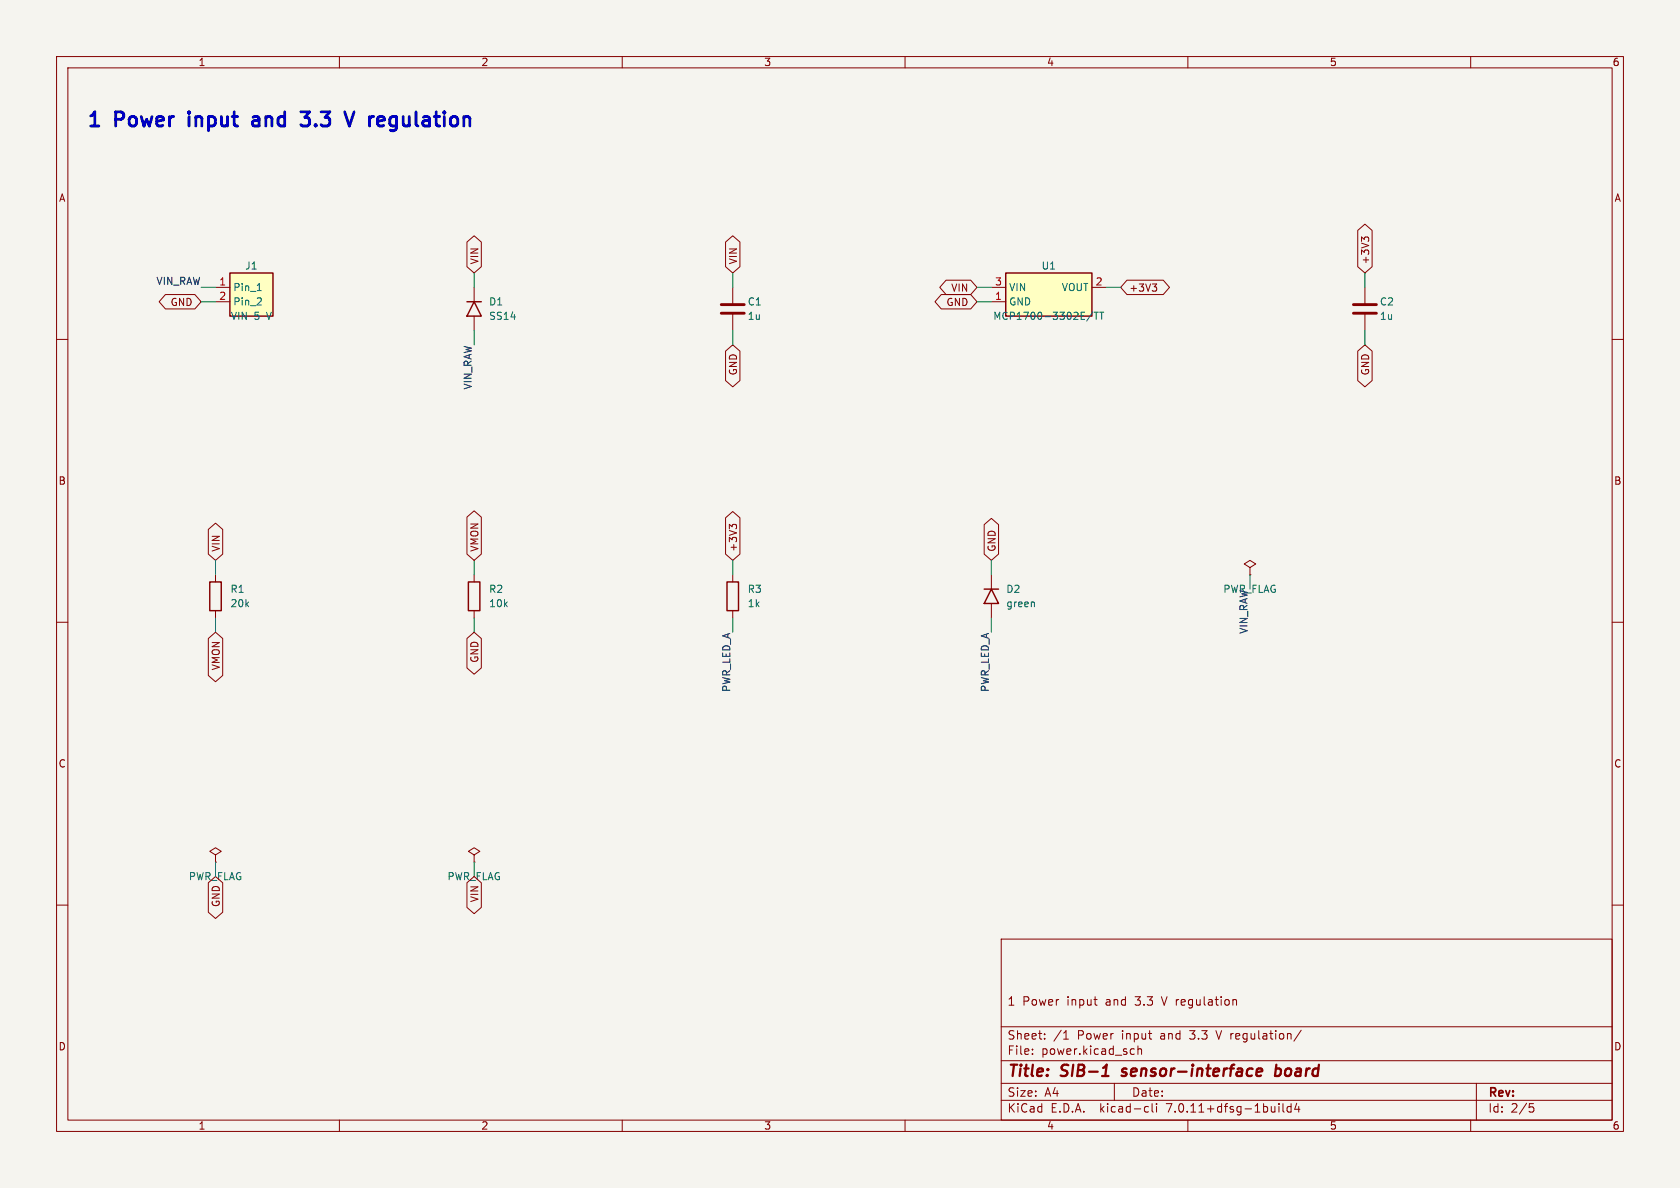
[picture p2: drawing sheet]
<svg xmlns="http://www.w3.org/2000/svg" width="297mm" height="210mm" viewBox="0 0 297 210" stroke-linecap="round" stroke-linejoin="round" font-family="sans-serif">
<path d="M0 0h297v210h-297z" fill="#f5f4ef" stroke="#f5f4ef" stroke-width=".18"/>
<g fill="none" stroke="#840000" stroke-width=".18">
<path d="M10 10h277v190h-277zM12 12h273v186h-273zM60 10v2M110 10v2M160 10v2M210 10v2M260 10v2M10 60h2M29.2 52.1h5.2l1.2 1.2-1.2 1.3h-5.2l-1.1-1.3zM38.1 53.3h2.5M38.1 50.8h2.5M82.5 42.8l1.3-1.1 1.3 1.1v4.3l-1.3 1.2-1.3-1.2z"/>
<path d="M83.8 50.8v2.5M83.8 55.9v2.5M128.3 42.8l1.2-1.1 1.3 1.1v4.3l-1.3 1.2-1.2-1.2zM129.5 50.8v3M129.5 55.4v3M166.4 52.1h5.2l1.1 1.2-1.1 1.3h-5.2l-1.1-1.3zM167.3 49.5h4.3l1.1 1.3-1.1 1.3h-4.3l-1.2-1.3zM175.3 53.3h2.5M175.3 50.8h2.5M193 50.8h2.6M199.2 49.5h6.4l1.2 1.3-1.2 1.3h-6.4l-1.1-1.3zM203.7 50.2h.8l-.4 .5"/>
<path d="M204.2 50.7l.3 .2v.3l-.3 .3M240 40.7l1.3-1.1 1.3 1.1v6.4l-1.3 1.2-1.3-1.2zM241.2 42.3l-.5-.4v.8M241.2 42.1l.2-.2h.3l.3 .2M241.3 50.8v3M241.3 55.4v3M285 60h2M128.3 62.1l1.2-1.1 1.3 1.1v5.2l-1.3 1.1-1.2-1.1zM240 62.1l1.3-1.1 1.3 1.1v5.2l-1.3 1.1-1.3-1.1zM36.8 93.6l1.3-1.1 1.3 1.1v4.3l-1.3 1.2-1.3-1.2zM82.5 91.4l1.3-1.1 1.3 1.1v6.5l-1.3 1.2-1.3-1.2zM128.3 91.5l1.2-1.1 1.3 1.1v6.4l-1.3 1.2-1.2-1.2z"/>
<path d="M129.4 93.1l-.5-.4v.8M129.4 92.9l.3-.2h.3l.2 .2M174 92.7l1.3-1.1 1.2 1.1v5.2l-1.2 1.2-1.3-1.2zM10 110h2M36.8 112.9l1.3-1.1 1.3 1.1v6.5l-1.3 1.1-1.3-1.1zM38.1 101.6v1.3M38.1 108v1.2M82.5 112.9l1.3-1.1 1.3 1.1v5.2l-1.3 1.1-1.3-1.1zM83.8 101.6v1.3M83.8 108v1.2M129.5 101.6v1.3M129.5 108v1.2"/>
<path d="M175.3 101.6v2.5M175.3 106.7v2.5M221 100.3l1-.6-1-.6-1 .6 1 .6v1.3M221 101.6h.1M285 110h2M10 160h2M36.8 156.1l1.3-1.2 1.3 1.2v5.2l-1.3 1.1-1.3-1.1zM38.1 151.1l1-.6-1-.6-1 .6 1 .6v1.3M38.1 152.4h.1M82.5 156.1l1.3-1.2 1.3 1.2v4.3l-1.3 1.1-1.3-1.1zM83.8 151.1l1-.6-1-.6-1 .6 1 .6v1.3M83.8 152.4h.1"/>
<path d="M285 160h2M177 166h108v32h-108zM193.4 176.7h.6M193.8 177.7h.2M218.2 176.7l.3 .1 .1 .1v.8M60 198v2M110 198v2M160 198v2M177 194.5h108M177 191.5h108M177 187.5h108M177 181.5h108"/>
<path d="M182.5 186.3v.1M182.5 185.5v.1M184.7 183.6v.1M184.7 182.8v.1M188 183.7h.9M188.2 182.6l.3-.4v1.5M197 191.5v3M200.1 185.4l.4 .1M200.5 186.3l-.4 .1M201.2 185.5l.2-.1 .3 .1 .1 .9M201.2 184.9v1.5M202.6 195.6l.4 .1"/>
<path d="M203 196.5l-.4 .1M203.7 195.1v1.3l.2 .2M204.5 195.1v.1M204.5 195.6v1M210 198v2M215 182.2l.5 1.5M226.1 195.1v.1M226.1 195.6v1M226.8 195.1v1.3l.2 .2M228.2 195.7l-.4-.1-.3 .3v.4l.2 .2h.5M228.2 195.1v1.5M229.2 195l-.3 1.1h.9"/>
<path d="M229.6 195.6v1M230 182.1l-1.3 2M260 198v2M261 191.5v6.5M270.4 195.1h.7M270.5 195.7h.4l.3 .3-.2 .5-.5 .1"/>
</g>
<path d="M194.8 190.2h1.2M198.3 190.1l.1 .1M198.5 189l-.1 .3v.1M222.1 189.5l1-.1v-.4l-.2-.1-.6 .1-.2 .9 .2 .3 .6-.1M225.6 189l.2-.1 .5 .1M225.6 188.2l-.2 2M226.3 190a.66 .66 0 0 1-.9 .1" fill="none" stroke="#840000" stroke-width=".4"/>
<path d="M127.5 55.4h4.1M127.5 53.8h4.1M239.3 55.4h4M239.3 53.8h4" fill="none" stroke="#840000" stroke-width=".51"/>
<path d="M40.6 48.3h7.7v7.6h-7.7zM82.5 53.3h2.6M83.8 53.3l1.3 2.6h-2.6zM177.8 48.3h15.2v7.6h-15.2zM37.1 102.9h2v5.1h-2zM82.8 102.9h2v5.1h-2zM128.5 102.9h2.1v5.1h-2.1zM174 104.1h2.5M175.3 104.1l1.2 2.6h-2.5z" fill="none" stroke="#840000" stroke-width=".25"/>
<g fill="#ffffc2" stroke="#ffffc2" stroke-width=".18">
<path d="M177.8 48.3h15.2v7.6h-15.2z"/>
<path d="M40.6 48.3h7.7v7.6h-7.7z"/>
</g>
<path d="M45.4 53.9h.8M45.5 51.4h.7M46.1 52.8v.4M193.2 55.1l-1.1 1.7M193.4 55.2h.8M193.8 55.2v1.3M194.4 55.2h.7M194.8 55.2v1.3M182.8 106.5l.1 .8" fill="none" stroke="#006464" stroke-width=".18"/>
<path d="M33.4 19.8v.2M33.4 19.8l-.1 .1 .1 .1M33.4 19.8l.1 .1-.1 .1M53.2 19.8h1.5l-.8 .9a.68 .68 0 0 1 .8 .5v.6l-.2 .4-.2 .1h-.8M62.6 19.8l-.8 2.5M33.4 20.6v1.7M44.7 20.7l.7-.1 .4 .4M45.8 21.2l-.8 .1a.49 .49 0 0 0-.4 .5 .49 .49 0 0 0 .4 .5l.8-.1M69 23l.6 .1M69.9 20.6l-.8 .1-.2 .4v.7l.1 .2 .4 .3h.5" fill="none" stroke="#0000c2" stroke-width=".5"/>
<g fill="none" stroke="#009600" stroke-width=".18">
<path d="M35.6 50.8h2.5M35.6 53.3h2.5M83.8 48.3v2.5M83.8 58.4v2.6M129.5 48.3v2.5M129.5 58.4v2.6M172.7 50.8h2.6M172.7 53.3h2.6M195.6 50.8h2.5M241.3 48.3v2.5M241.3 58.4v2.6M38.1 99.1v2.5"/>
<path d="M83.8 99.1v2.5M129.5 99.1v2.5M175.3 99.1v2.5M38.1 109.2v2.6M83.8 109.2v2.6M129.5 109.2v2.6M175.3 109.2v2.6M221 101.6v2.5M38.1 152.4v2.5M83.8 152.4v2.5"/>
</g>
<g font-size="3.5" fill="#0000c2">
<text x="15.2" y="22.6">1</text>
<text x="20.5" y="22.6">Power</text>
<text x="34.5" y="22.6">input</text>
<text x="46.8" y="22.6">and</text>
<text x="56.5" y="22.6">3.3</text>
<text x="65.4" y="22.6">V</text>
<text x="70.4" y="22.6">regulation</text>
</g>
<g font-size="2.8" fill="#840000">
<text x="178" y="190.9">Title:</text>
<text x="187.7" y="190.9">SIB-1</text>
<text x="199.2" y="190.9">sensor-interface</text>
<text x="227.1" y="190.9">board</text>
</g>
<g font-size="2.1" fill="#840000">
<text x="178" y="178">1</text>
<text x="180.7" y="178">Power</text>
<text x="188.7" y="178">input</text>
<text x="195.6" y="178">and</text>
<text x="201" y="178">3.3</text>
<text x="205.9" y="178">V regulation</text>
<text x="178" y="184">Sheet:</text>
<text x="186.2" y="184">/1</text>
<text x="190.5" y="184">Power</text>
<text x="198.5" y="184">input</text>
<text x="205.4" y="184">and</text>
<text x="210.8" y="184">3.3</text>
<text x="215.7" y="184">V regulation/</text>
<text x="178" y="186.7">File:</text>
<text x="184.1" y="186.7">power.kicad_sch</text>
<text x="178" y="196.9">KiCad</text>
<text x="178" y="194.1">Size:</text>
<text x="184.7" y="194.1">A4</text>
<text x="185.7" y="196.9">E.D.A.</text>
<text x="194.6" y="196.9">kicad-cli</text>
<text x="200" y="194.1">Date:</text>
<text x="206.5" y="196.9">7.0.11+dfsg-1build4</text>
<text x="263" y="194.3">Rev:</text>
<text x="263" y="196.9">Id:</text>
<text x="267.1" y="196.9">2/5</text>
</g>
<g font-size="1.8" fill="#840000">
<text x="35" y="11.9">1</text>
<text x="85" y="11.9">2</text>
<text x="135" y="11.9">3</text>
<text x="185" y="11.9">4</text>
<text x="235" y="11.9">5</text>
<text x="285" y="11.9">6</text>
<text x="10.3" y="35.9">A</text>
<text x="285.3" y="35.9">A</text>
<text x="84.8" y="46.8" transform="rotate(-90 84.8 46.8)">VIN</text>
<text x="130.5" y="46.8" transform="rotate(-90 130.5 46.8)">VIN</text>
<text x="242.3" y="46.8" transform="rotate(-90 242.3 46.8)">+3V3</text>
<text x="168.1" y="51.8">VIN</text>
<text x="199.5" y="51.8">+3V3</text>
<text x="30.1" y="54.3">GND</text>
<text x="167.2" y="54.3">GND</text>
<text x="130.5" y="66.5" transform="rotate(-90 130.5 66.5)">GND</text>
<text x="242.3" y="66.5" transform="rotate(-90 242.3 66.5)">GND</text>
<text x="10.3" y="85.9">B</text>
<text x="285.3" y="85.9">B</text>
<text x="39.1" y="97.6" transform="rotate(-90 39.1 97.6)">VIN</text>
<text x="84.8" y="97.6" transform="rotate(-90 84.8 97.6)">VMON</text>
<text x="130.5" y="97.6" transform="rotate(-90 130.5 97.6)">+3V3</text>
<text x="176.2" y="97.6" transform="rotate(-90 176.2 97.6)">GND</text>
<text x="39.1" y="118.6" transform="rotate(-90 39.1 118.6)">VMON</text>
<text x="84.8" y="117.3" transform="rotate(-90 84.8 117.3)">GND</text>
<text x="10.3" y="135.9">C</text>
<text x="285.3" y="135.9">C</text>
<text x="39.1" y="160.4" transform="rotate(-90 39.1 160.4)">GND</text>
<text x="84.8" y="159.6" transform="rotate(-90 84.8 159.6)">VIN</text>
<text x="10.3" y="185.9">D</text>
<text x="285.3" y="185.9">D</text>
<text x="35" y="199.9">1</text>
<text x="85" y="199.9">2</text>
<text x="135" y="199.9">3</text>
<text x="185" y="199.9">4</text>
<text x="235" y="199.9">5</text>
<text x="285" y="199.9">6</text>
</g>
<g font-size="1.8" fill="#006464">
<text x="43.3" y="47.9">J1</text>
<text x="184" y="47.9">U1</text>
<text x="41.1" y="51.7">Pin_1</text>
<text x="178.3" y="51.7">VIN</text>
<text x="187.6" y="51.7">VOUT</text>
<text x="40.7" y="56.7">VIN</text>
<text x="41.1" y="54.2">Pin_2</text>
<text x="44.9" y="56.7">5</text>
<text x="47.3" y="56.7">V</text>
<text x="86.4" y="54.2">D1</text>
<text x="86.4" y="56.7">SS14</text>
<text x="132.1" y="54.2">C1</text>
<text x="132.1" y="56.7">1u</text>
<text x="175.5" y="56.7">MCP1700-3302E/TT</text>
<text x="178.3" y="54.2">GND</text>
<text x="243.8" y="54.2">C2</text>
<text x="243.8" y="56.7">1u</text>
<text x="40.6" y="105">R1</text>
<text x="40.6" y="107.5">20k</text>
<text x="86.4" y="105">R2</text>
<text x="86.4" y="107.5">10k</text>
<text x="132.1" y="105">R3</text>
<text x="132.1" y="107.5">1k</text>
<text x="177.8" y="105">D2</text>
<text x="177.8" y="107.5">green</text>
<text x="216.2" y="105">PWR_FLAG</text>
<text x="33.3" y="155.8">PWR_FLAG</text>
<text x="79" y="155.8">PWR_FLAG</text>
</g>
<g font-size="1.8" fill="#0f0f0f">
<text x="27.6" y="50.5">VIN_RAW</text>
<text x="83.5" y="69" transform="rotate(-90 83.5 69)">VIN_RAW</text>
<text x="220.6" y="112.1" transform="rotate(-90 220.6 112.1)">VIN_RAW</text>
<text x="129.2" y="122.4" transform="rotate(-90 129.2 122.4)">PWR_LED_A</text>
<text x="174.9" y="122.4" transform="rotate(-90 174.9 122.4)">PWR_LED_A</text>
</g>
<g font-size="1.8" fill="#a90000">
<text x="38.7" y="50.5">1</text>
<text x="38.7" y="53.1">2</text>
<text x="175.8" y="53.1">1</text>
<text x="175.8" y="50.5">3</text>
<text x="193.6" y="50.5">2</text>
</g>
</svg>
